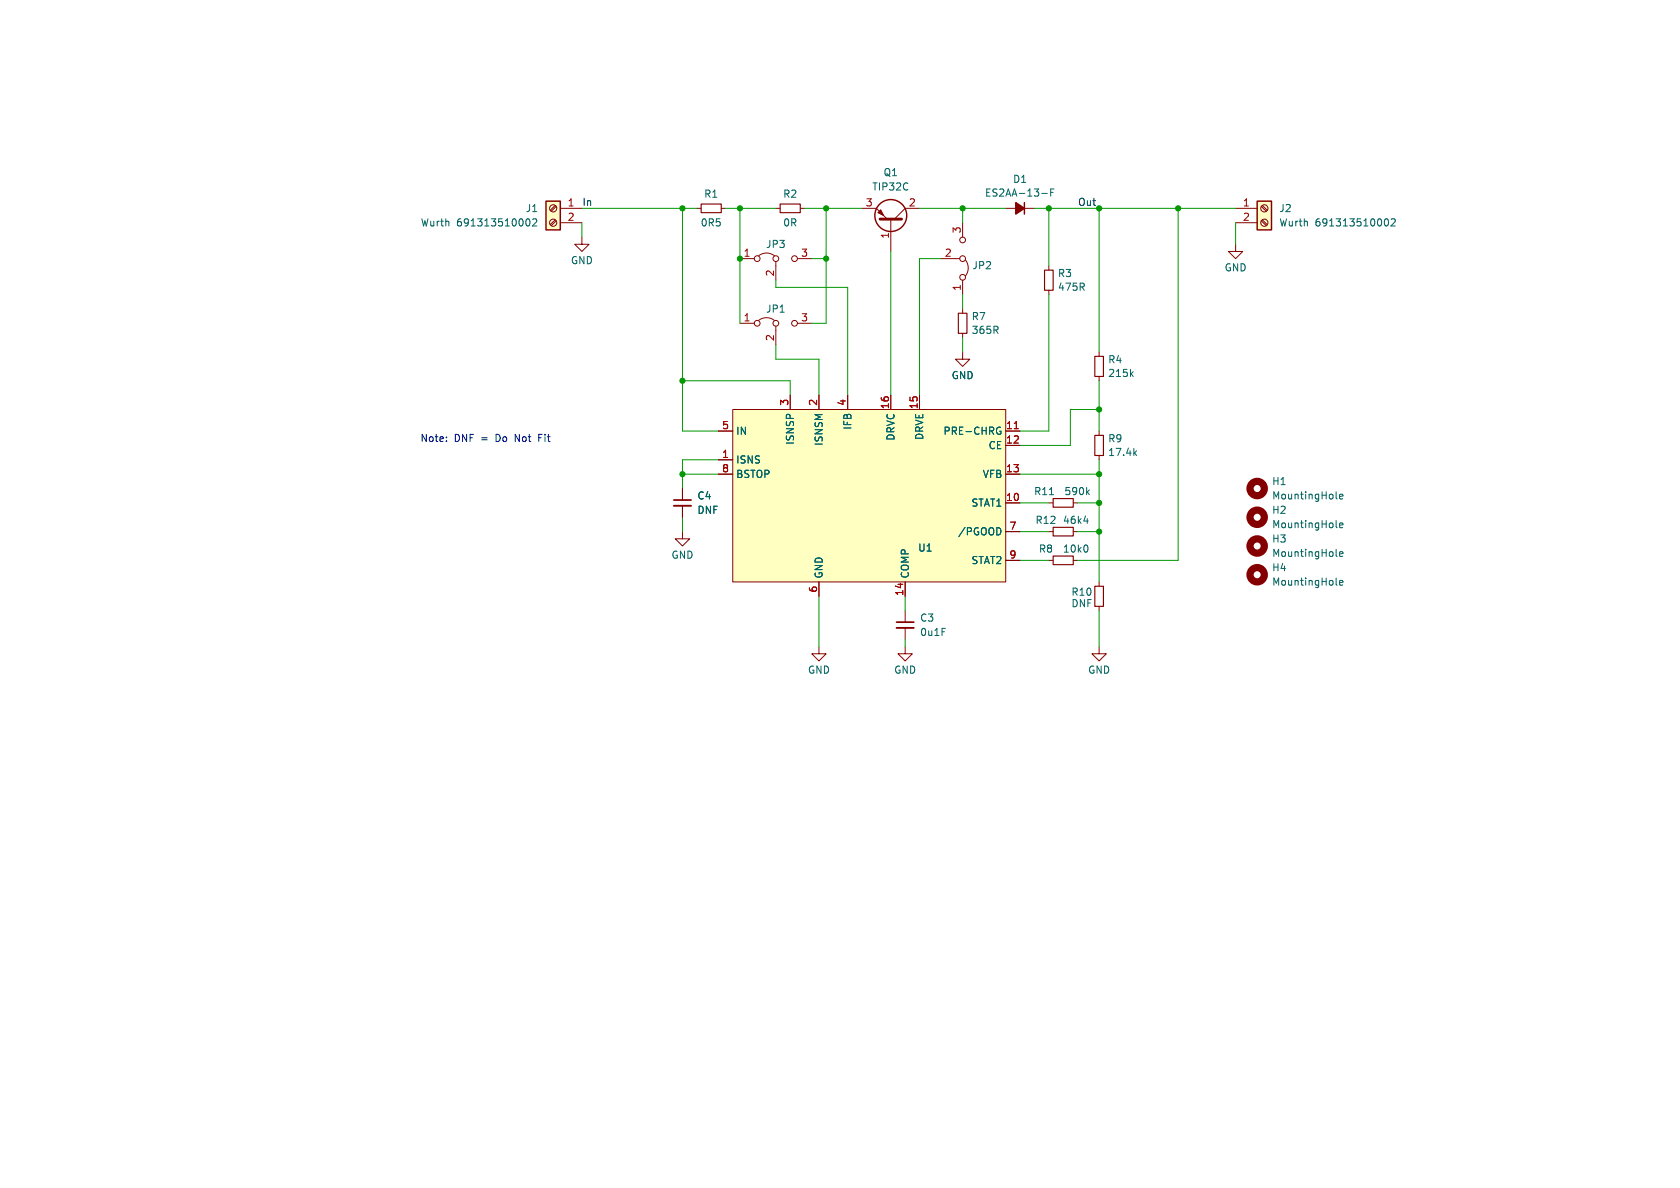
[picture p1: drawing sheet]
<svg xmlns="http://www.w3.org/2000/svg" width="297mm" height="210mm" viewBox="0 0 297 210" stroke-linecap="round" stroke-linejoin="round" font-family="sans-serif">
<g fill="none" stroke="#840000" stroke-width=".18">
<path d="M137.2 36.8h.7M141.5 36.8h.7M152.4 36.8h2.5l1.9 1.9M157.5 38.7v5.8M162.6 36.8h-2.6l-1.9 1.9M170.2 39.4v2.5M177.8 36.8h5.1M102.9 41.9v1.3h1.2l-1.2 1.3-1.3-1.3h1.3M130.8 45.7h2.5M130.8 57.2h2.5M134.1 45.2a2.26 2.26 0 0 1 2.8 0M134.1 56.6a2.26 2.26 0 0 1 2.8 0"/>
<path d="M137.2 46.2v3.3M137.2 57.7v3.3M141 45.7h2.5M141 57.2h2.5M166.4 45.7h3.3M170.2 49.5v2.6M170.2 54.6v.8M170.2 58.9v.8M170.7 46a2.26 2.26 0 0 1 0 2.8M218.4 43.2v1.3h1.3l-1.3 1.2-1.2-1.2h1.2M170.2 62.2v1.3h1.2l-1.2 1.3-1.3-1.3h1.3M194.3 62.2v.8"/>
<path d="M194.3 66.5v.8M194.3 76.2v.8M120.6 94v1.3h1.3l-1.3 1.2-1.2-1.2h1.2M120.6 86.4v2M120.6 89.4v2M194.3 80.5v.8M160 114.3v1.3h1.3l-1.3 1.2-1.3-1.2h1.3M160 108v2M160 111v2"/>
<circle cx="133.9" cy="57.2" r=".51"/>
<circle cx="133.9" cy="45.7" r=".51"/>
<circle cx="137.2" cy="57.2" r=".51"/>
<circle cx="137.2" cy="45.7" r=".51"/>
<circle cx="140.5" cy="57.2" r=".51"/>
<circle cx="140.5" cy="45.7" r=".51"/>
<circle cx="170.2" cy="49" r=".51"/>
<circle cx="170.2" cy="42.4" r=".51"/>
<circle cx="170.2" cy="45.7" r=".51"/>
</g>
<path d="M119.1 89.4h3.1M158.5 111h3" fill="none" stroke="#840000" stroke-width=".33"/>
<path d="M119.1 88.4h3.1M158.5 110h3" fill="none" stroke="#840000" stroke-width=".3"/>
<path d="M155.6 38.7h3.8" fill="none" stroke="#840000" stroke-width=".51"/>
<path d="M155.2 37.6l.5-.5 .5 1z" fill="#840000" stroke="#840000" stroke-width=".18"/>
<g fill="none" stroke="#840000" stroke-width=".25">
<path d="M181.1 35.8v2"/>
<circle cx="157.5" cy="38.1" r="2.82"/>
</g>
<path d="M137.9 36.1h3.6v1.5h-3.6zM169.4 55.4h1.5v3.5h-1.5zM193.5 63h1.6v3.5h-1.6zM193.5 77h1.6v3.5h-1.6z" fill="none" stroke="#840000" stroke-width=".2"/>
<path d="M184.2 34.2h.9M185.8 34h.4M186.4 33.4h-.6v1.3M200 66.1l.3 .5M200.3 65.7l-.4 .5M200.9 79.7l-.4 .5M200.6 80l.3 .5" fill="none" stroke="#006464" stroke-width=".18"/>
<path d="M179.6 35.8l1.5 1-1.5 1z" fill="#840000" stroke="#840000" stroke-width=".25"/>
<path d="M129.5 72.4h48.3v30.5h-48.3z" fill="#ffffc2"/>
<g fill="none" stroke="#840000" stroke-width=".18">
<path d="M123.2 36.8h.8M127.5 36.8h.8M127 76.2h2.5M129.5 72.4h48.3v30.5h-48.3zM139.7 69.9v2.5M144.8 69.9v2.5M149.9 69.9v2.5M157.5 69.9v2.5M162.6 69.9v2.5M177.8 76.2h2.5M177.8 78.7h2.5M127 81.3h2.5"/>
<path d="M127 83.8h2.5M177.8 88.9h2.5M177.8 83.8h2.5M177.8 94h2.5M177.8 99.1h2.5M144.8 102.9v2.5M160 102.9v2.5"/>
</g>
<path d="M176.6 75.5l.3 .1M176.7 76.2h.2v.5l-.3 .1M176.9 93.6v.7" fill="none" stroke="#006464" stroke-width=".18"/>
<path d="M179.3 75.8h.7" fill="none" stroke="#a90000" stroke-width=".18"/>
<path d="M124 36.1h3.5v1.5h-3.5z" fill="none" stroke="#840000" stroke-width=".2"/>
<path d="M222.2 35.6h2.6v5h-2.6z" fill="#ffffc2"/>
<path d="M222.2 35.6h2.6v5h-2.6z" fill="none" stroke="#840000" stroke-width=".25"/>
<g fill="none" stroke="#840000" stroke-width=".18">
<path d="M218.4 36.8h3.8M218.4 39.4h3.8M223 39l.9 .9M223 36.5l.9 .8M223.2 38.9l.8 .8M223.2 36.3l.8 .9M185.4 47v.8M185.4 51.3v.8M185.4 88.9h.8M189.7 88.9h.8M144.8 114.3v1.3h1.2l-1.2 1.2-1.3-1.2h1.3M194.3 114.3v1.3h1.3l-1.3 1.2-1.3-1.2h1.3"/>
<path d="M194.3 102.9v.7M194.3 107.2v.8"/>
<circle cx="223.5" cy="36.8" r=".63"/>
<circle cx="223.5" cy="39.4" r=".63"/>
</g>
<g fill="none" stroke="#006464" stroke-width=".18">
<path d="M244.8 38.9l.2-.2a.68 .68 0 0 1 .5 .6 .68 .68 0 0 1-.5 .6l-.2-.2M245.9 38.8l.5-.1 .3 .3-.8 .9h.8M185.5 87.4h.8M192.2 87l.4 .4M192.6 86.6l-.5 .5M236.2 98.2l.2 .2M236.2 93.1l.2 .2M236.2 88l.2 .2M236.8 97.9l.6-.1v-.2l-.4-.1-.2 .2 .1 .6h.5M236.8 87.8l.6-.1v-.3h-.4l-.2 .1 .1 .6h.5M236.8 92.9l.6-.2v-.2l-.4-.1-.2 .2 .1 .6h.5M236.2 103.3l.2 .1"/>
<path d="M236.8 103l.6-.1v-.2l-.4-.1-.2 .2 .1 .6h.5"/>
</g>
<g fill="none" stroke="#840000" stroke-width="1.3">
<circle cx="222.2" cy="96.5" r="1.27"/>
<circle cx="222.2" cy="86.4" r="1.27"/>
<circle cx="222.2" cy="91.4" r="1.27"/>
<circle cx="222.2" cy="101.6" r="1.27"/>
</g>
<path d="M184.7 47.8h1.5v3.5h-1.5zM186.2 88.1h3.5v1.6h-3.5zM193.5 103.6h1.6v3.6h-1.6z" fill="none" stroke="#840000" stroke-width=".2"/>
<path d="M96.5 35.6h2.6v5h-2.6z" fill="#ffffc2"/>
<path d="M96.5 35.6h2.6v5h-2.6z" fill="none" stroke="#840000" stroke-width=".25"/>
<g fill="none" stroke="#840000" stroke-width=".18">
<path d="M98.1 38.9l-.8 .8M98.1 36.3l-.8 .9M98.3 39l-.8 .9M98.3 36.5l-.8 .8M99.1 36.8h3.8M99.1 39.4h3.8M127 76.2h2.5M139.7 69.9v2.5M144.8 69.9v2.5M149.9 69.9v2.5M157.5 69.9v2.5M162.6 69.9v2.5"/>
<path d="M177.8 76.2h2.5M177.8 78.7h2.5M120.6 86.4v2M120.6 89.4v2M127 81.3h2.5M127 83.8h2.5M177.8 99.1h2.5M177.8 94h2.5M177.8 88.9h2.5M177.8 83.8h2.5M185.4 99.1h.8M185.4 94h.8"/>
<path d="M189.7 99.1h.8M189.7 94h.8M144.8 102.9v2.5M160 102.9v2.5"/>
<circle cx="97.8" cy="36.8" r=".63"/>
<circle cx="97.8" cy="39.4" r=".63"/>
</g>
<path d="M93 38.9l.3-.2a.68 .68 0 0 1 .4 .6 .68 .68 0 0 1-.4 .6l-.3-.2M94.2 38.8l.5-.1 .2 .3-.8 .9h.8M176.6 75.5l.3 .1M176.7 76.2h.2v.5l-.3 .1M176.9 93.6v.7M191.6 92.1h.8M192.2 96.4l.1 .4-.1 .7M192.2 91.7v.8" fill="none" stroke="#006464" stroke-width=".18"/>
<path d="M186.2 98.3h3.5v1.5h-3.5zM186.2 93.2h3.5v1.5h-3.5z" fill="none" stroke="#840000" stroke-width=".2"/>
<path d="M78.9 77.9v.2M78.9 77.3v.1M95.3 77.4h.4M95.9 76.8h-.6v1.3" fill="none" stroke="#0000c2" stroke-width=".18"/>
<g fill="none" stroke="#009600" stroke-width=".18">
<path d="M102.9 36.8h20.3M102.9 39.4v2.5M120.6 36.8v39.4h6.4M128.3 36.8h8.9M130.8 36.8v20.4M142.2 36.8h10.2M146 36.8v20.4h-2.5M162.6 36.8h15.2M170.2 36.8v2.6M182.9 36.8h35.5M185.4 36.8v10.2M194.3 36.8v25.4"/>
<path d="M208.3 36.8v62.3h-17.8M218.4 39.4v3.8M137.2 49.5v1.3h12.7v19.1M143.5 45.7h2.5M157.5 44.5v25.4M166.4 45.7h-3.8v24.2M170.2 52.1v2.5M170.2 59.7v2.5M185.4 52.1v24.1h-5.1M120.6 67.3h19.1v2.6M137.2 61v2.5h7.6v6.4M194.3 67.3v8.9"/>
<path d="M194.3 72.4h-5.1v6.3h-8.9M120.6 83.8h6.4M120.6 91.4v2.6M127 81.3h-6.4v5.1M180.3 88.9h5.1M180.3 94h5.1M180.3 83.8h14M180.3 99.1h5.1M190.5 88.9h3.8M190.5 94h3.8M194.3 81.3v21.6M144.8 105.4v8.9"/>
<path d="M160 105.4v2.6M160 113v1.3M194.3 108v6.3"/>
</g>
<path d="M179.3 75.8h.7" fill="none" stroke="#a90000" stroke-width=".18"/>
<g fill="#009600" stroke="#009600" stroke-width=".18">
<circle cx="146" cy="36.8" r=".46"/>
<circle cx="146" cy="45.7" r=".46"/>
<circle cx="208.3" cy="36.8" r=".46"/>
<circle cx="194.3" cy="36.8" r=".46"/>
<circle cx="170.2" cy="36.8" r=".46"/>
<circle cx="185.4" cy="36.8" r=".46"/>
<circle cx="194.3" cy="83.8" r=".46"/>
<circle cx="194.3" cy="72.4" r=".46"/>
<circle cx="194.3" cy="94" r=".46"/>
<circle cx="194.3" cy="88.9" r=".46"/>
<circle cx="120.6" cy="83.8" r=".46"/>
<circle cx="130.8" cy="45.7" r=".46"/>
<circle cx="120.6" cy="67.3" r=".46"/>
<circle cx="120.6" cy="36.8" r=".46"/>
<circle cx="130.8" cy="36.8" r=".46"/>
</g>
<g font-size="1.8" fill="#006464">
<text x="124.4" y="35.2">R1</text>
<text x="138.4" y="35.2">R2</text>
<text x="154.1" y="33.9">TIP32C</text>
<text x="156.1" y="31.3">Q1</text>
<text x="174" y="35">ES2AA-13-F</text>
<text x="179" y="32.5">D1</text>
<text x="74.3" y="40.2">Wurth</text>
<text x="80.7" y="40.2">691313510002</text>
<text x="92.9" y="37.7">J1</text>
<text x="123.8" y="40.2">0R5</text>
<text x="138.4" y="40.2">0R</text>
<text x="226.1" y="37.7">J2</text>
<text x="226.1" y="40.2">Wurth</text>
<text x="232.5" y="40.2">691313510002</text>
<text x="100.8" y="46.9">GND</text>
<text x="135.3" y="44">JP3</text>
<text x="171.8" y="47.8">JP2</text>
<text x="186.9" y="49.2">R3</text>
<text x="186.9" y="51.6">475R</text>
<text x="216.4" y="48.2">GND</text>
<text x="135.3" y="55.5">JP1</text>
<text x="171.7" y="56.8">R7</text>
<text x="171.7" y="59.2">365R</text>
<text x="195.8" y="64.4">R4</text>
<text x="168.1" y="67.2">GND</text>
<text x="195.8" y="66.8">215k</text>
<text x="130" y="77.1">IN</text>
<text x="150.7" y="76.1" transform="rotate(-90 150.7 76.1)">IFB</text>
<text x="158.3" y="78" transform="rotate(-90 158.3 78)">DRVC</text>
<text x="163.4" y="77.9" transform="rotate(-90 163.4 77.9)">DRVE</text>
<text x="166.7" y="77.1">PRE-CHRG</text>
<text x="130" y="82.1">ISNS</text>
<text x="140.6" y="78.7" transform="rotate(-90 140.6 78.7)">ISNSP</text>
<text x="145.6" y="78.9" transform="rotate(-90 145.6 78.9)">ISNSM</text>
<text x="174.7" y="79.6">CE</text>
<text x="195.8" y="78.4">R9</text>
<text x="195.8" y="80.8">17.4k</text>
<text x="123.2" y="88.5">C4</text>
<text x="130" y="84.7">BSTOP</text>
<text x="171.6" y="89.8">STAT1</text>
<text x="173.6" y="84.7">VFB</text>
<text x="182.7" y="87.7">R11</text>
<text x="188.1" y="87.7">590k</text>
<text x="224.8" y="86">H1</text>
<text x="224.8" y="88.5">MountingHole</text>
<text x="123.2" y="91">DNF</text>
<text x="169.3" y="94.8">/PGOOD</text>
<text x="183" y="92.8">R12</text>
<text x="187.8" y="92.8">46k4</text>
<text x="224.8" y="91">H2</text>
<text x="224.8" y="93.6">MountingHole</text>
<text x="118.6" y="99">GND</text>
<text x="162.2" y="97.7">U1</text>
<text x="171.6" y="99.9">STAT2</text>
<text x="183.6" y="97.9">R8</text>
<text x="187.8" y="97.9">10k0</text>
<text x="224.8" y="96.1">H3</text>
<text x="224.8" y="98.7">MountingHole</text>
<text x="224.8" y="101.2">H4</text>
<text x="145.6" y="102.4" transform="rotate(-90 145.6 102.4)">GND</text>
<text x="160.9" y="102.4" transform="rotate(-90 160.9 102.4)">COMP</text>
<text x="189.3" y="105.5">R10</text>
<text x="189.3" y="107.5">DNF</text>
<text x="224.8" y="103.7">MountingHole</text>
<text x="162.6" y="110.1">C3</text>
<text x="162.6" y="112.6">0u1F</text>
<text x="142.7" y="119.3">GND</text>
<text x="158" y="119.3">GND</text>
<text x="192.3" y="119.3">GND</text>
</g>
<g font-size="1.8" fill="#a90000">
<text x="100.3" y="36.6">1</text>
<text x="100.3" y="39.1">2</text>
<text x="153" y="36.6">3</text>
<text x="160.6" y="36.6">2</text>
<text x="169.9" y="41.3" transform="rotate(-90 169.9 41.3)">3</text>
<text x="219.6" y="36.6">1</text>
<text x="219.6" y="39.1">2</text>
<text x="131.4" y="45.5">1</text>
<text x="141.5" y="45.5">3</text>
<text x="157.2" y="42.3" transform="rotate(-90 157.2 42.3)">1</text>
<text x="166.9" y="45.5">2</text>
<text x="136.9" y="49" transform="rotate(-90 136.9 49)">2</text>
<text x="169.9" y="51.5" transform="rotate(-90 169.9 51.5)">1</text>
<text x="131.4" y="56.9">1</text>
<text x="141.5" y="56.9">3</text>
<text x="136.9" y="60.4" transform="rotate(-90 136.9 60.4)">2</text>
<text x="139.4" y="71.8" transform="rotate(-90 139.4 71.8)">3</text>
<text x="144.5" y="71.8" transform="rotate(-90 144.5 71.8)">2</text>
<text x="149.6" y="71.8" transform="rotate(-90 149.6 71.8)">4</text>
<text x="127.6" y="75.9">5</text>
<text x="157.2" y="72.4" transform="rotate(-90 157.2 72.4)">16</text>
<text x="162.3" y="72.4" transform="rotate(-90 162.3 72.4)">15</text>
<text x="177.8" y="75.9">11</text>
<text x="127.6" y="81">1</text>
<text x="127.6" y="83.6">8</text>
<text x="177.8" y="78.5">12</text>
<text x="177.8" y="83.6">13</text>
<text x="177.8" y="88.6">10</text>
<text x="178.4" y="93.7">7</text>
<text x="178.4" y="98.8">9</text>
<text x="144.5" y="104.8" transform="rotate(-90 144.5 104.8)">6</text>
<text x="159.8" y="105.5" transform="rotate(-90 159.8 105.5)">14</text>
</g>
<g font-size="1.8" fill="#0f0f0f">
<text x="102.9" y="36.5">In</text>
<text x="190.5" y="36.5">Out</text>
</g>
<g font-size="1.8" fill="#0000c2">
<text x="74.2" y="78.3">Note:</text>
<text x="80.3" y="78.3">DNF =</text>
<text x="87.9" y="78.3">Do</text>
<text x="91.5" y="78.3">Not</text>
<text x="95.9" y="78.3">Fit</text>
</g>
</svg>
